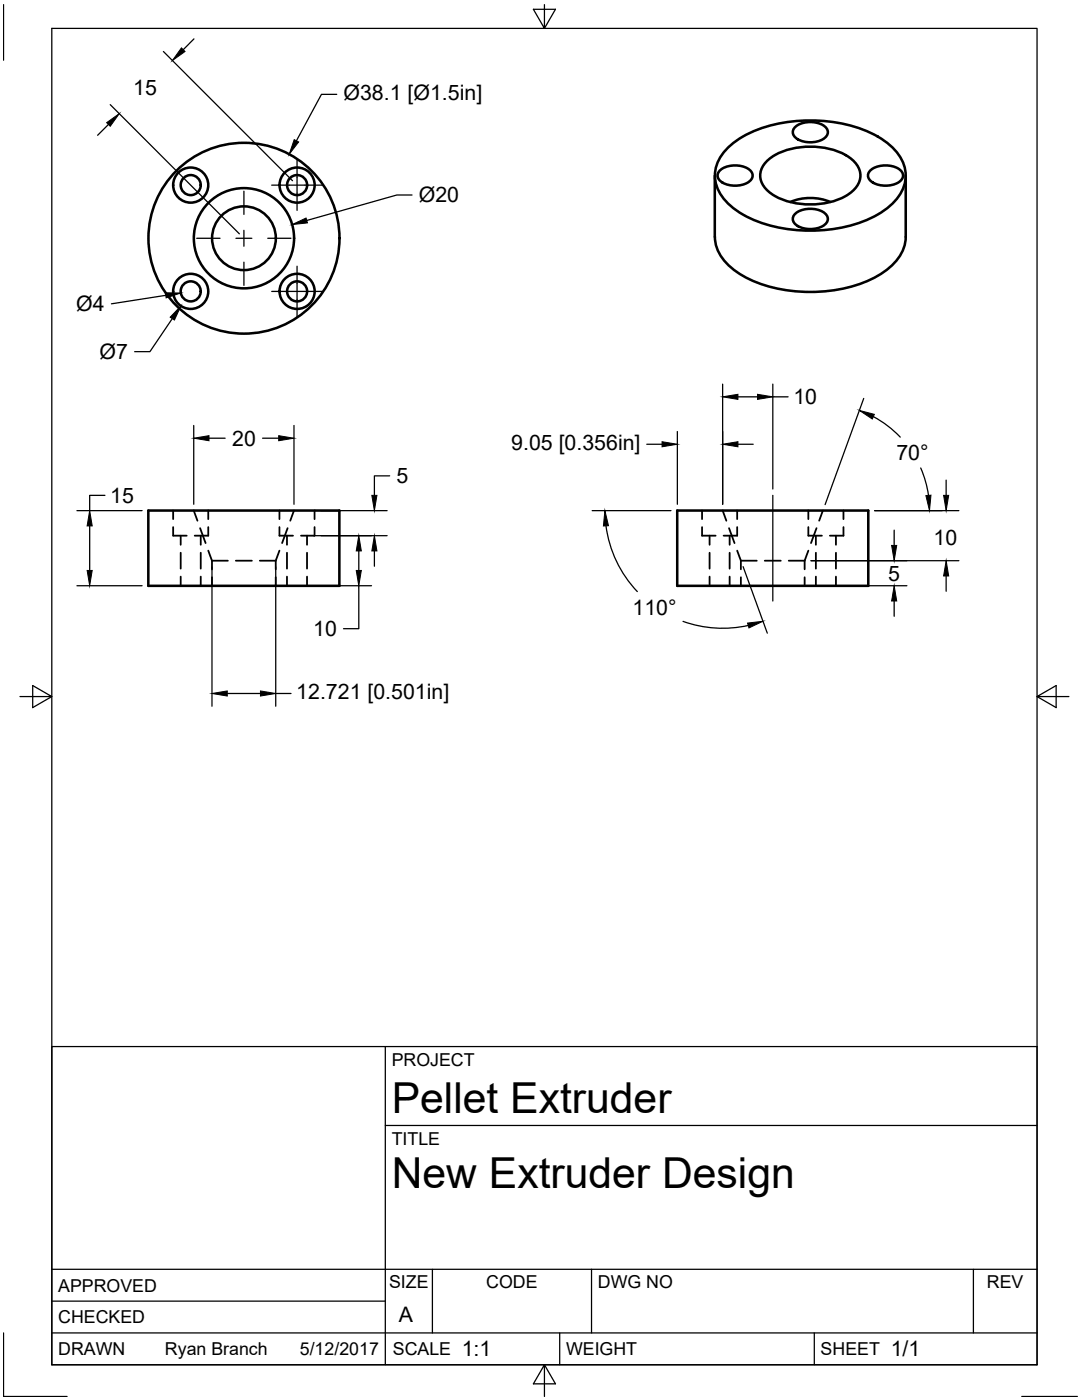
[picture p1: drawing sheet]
<svg xmlns="http://www.w3.org/2000/svg" width="216mm" height="279mm" viewBox="0 0 216 279" stroke-linecap="round" stroke-linejoin="round" font-family="sans-serif">
<!-- layer: Hidden -->
<g fill="none" stroke="#000" stroke-width=".36">
<path d="M34.6 105.2v1.7h2.7M34.6 101.9v1.7M36.1 106.9v1.8M36.1 110.3v3.2M36.1 115.1v1.8M38.7 101.9l.7 2M39.9 105.4l1.1 3M40.1 106.9v1.8M40.1 110.3v3.2M40.1 115.1v1.8M41.6 105.2v1.7h-2.8M41.6 101.9v1.7"/>
<path d="M41.6 109.9l.7 2M42.3 111.9h3.2M42.3 111.9v1.7M42.3 115.2v1.7M47.1 111.9h3.2M51.8 111.9h3.2M55 111.9v1.7M55 115.2v1.7M55.8 105.2v1.7h2.7M55.8 101.9v1.7M55.8 109.9l-.8 2M57.3 106.9v1.8"/>
<path d="M57.3 110.3v3.2M57.3 115.1v1.8M57.4 105.4l-1.1 3M58.7 101.9l-.8 2M61.3 106.9v1.8M61.3 110.3v3.2M61.3 115.1v1.8M62.8 105.2v1.7h-2.7M62.8 101.9v1.7M140.1 105.2v1.7h2.7M140.1 101.9v1.7M141.6 106.9v1.8"/>
<path d="M141.6 110.3v3.2M141.6 115.1v1.8M144.2 101.9l.7 2M145.5 105.4l1.1 3M145.6 106.9v1.8M145.6 110.3v3.2M145.6 115.1v1.8M147.1 105.2v1.7h-2.7M147.1 101.9v1.7M147.1 109.9l.7 2M147.8 111.9h3.2M147.8 111.9v1.7"/>
<path d="M147.8 115.2v1.7M152.6 111.9h3.2M157.4 111.9h3.2M160.6 111.9v1.7M160.6 115.2v1.7M161.3 105.2v1.7h2.7M161.3 101.9v1.7M161.3 109.9l-.7 2M162.8 106.9v1.8M162.8 110.3v3.2M162.8 115.1v1.8M162.9 105.4l-1.1 3"/>
<path d="M164.2 101.9l-.7 2M166.8 106.9v1.8M166.8 110.3v3.2M166.8 115.1v1.8M168.3 105.2v1.7h-2.7M168.3 101.9v1.7"/>
</g>
<!-- layer: Visible -->
<g fill="none" stroke="#000" stroke-width=".51">
<path d="M142.6 35v12.3M143.7 34a5.1 5.1 0 0 1 6 0 1.45 1.45 0 0 1-.5 2.5 5.2 5.2 0 0 1-5.5-.4 1.35 1.35 0 0 1 0-2.1zM145.6 29.1a24.4 24.4 0 0 1 15.2-5.1 26.6 26.6 0 0 1 15.7 4.2 8.6 8.6 0 0 1 4.2 7.4 9 9 0 0 1-4.2 6.3 27.1 27.1 0 0 1-17.4 4 23.7 23.7 0 0 1-13.5-4.9 7.3 7.3 0 0 1-1.7-9.8zM152.9 32.3a12.9 12.9 0 0 1 10.1-3 10.7 10.7 0 0 1 8.1 3.8 3.9 3.9 0 0 1-1.4 5.4 15 15 0 0 1-16.1 0 3.9 3.9 0 0 1-.7-6.2zM158.7 25.3a5.1 5.1 0 0 1 6 0 1.45 1.45 0 0 1-.5 2.5 5.2 5.2 0 0 1-5.5-.4 1.35 1.35 0 0 1 0-2.1zM173.7 34a5.1 5.1 0 0 1 6 0 1.45 1.45 0 0 1-.5 2.5 5.2 5.2 0 0 1-5.5-.4 1.35 1.35 0 0 1 0-2.1zM180.7 35v12.3a8.6 8.6 0 0 1-4.3 7 27.6 27.6 0 0 1-18.5 3.7 21.8 21.8 0 0 1-13-5.5 7.8 7.8 0 0 1-2.3-5.2M157.7 40.3a10.2 10.2 0 0 1 8 0M158.7 42.6a5.1 5.1 0 0 1 6 0 1.45 1.45 0 0 1-.5 2.5 5.2 5.2 0 0 1-5.5-.3 1.35 1.35 0 0 1 0-2.2zM29.6 101.9h38.1v15h-38.1zM135.1 101.9h38.2v15h-38.2z"/>
<circle cx="38.1" cy="36.9" r="2"/>
<circle cx="38.1" cy="36.9" r="3.5"/>
<circle cx="59.3" cy="36.9" r="2"/>
<circle cx="59.3" cy="36.9" r="3.5"/>
<circle cx="38.1" cy="58.1" r="2"/>
<circle cx="38.1" cy="58.1" r="3.5"/>
<circle cx="48.7" cy="47.5" r="10"/>
<circle cx="48.7" cy="47.5" r="6.4"/>
<circle cx="48.7" cy="47.5" r="19.1"/>
<circle cx="59.3" cy="58.1" r="2"/>
<circle cx="59.3" cy="58.1" r="3.5"/>
</g>
<!-- layer: Border -->
<path d="M.7 .9v11.1M10.3 5.7h196.6v266.7h-196.6zM108.6 .9v4.8l-2.2-3.8h4.4l-2.2 3.8M4 139h6.3l-3.8-2.2v4.4l3.8-2.2M206.9 139l3.8 2.2v-4.4l-3.8 2.2h6.4M.7 266v12.7h12.7M108.6 272.4l2.2 3.8h-4.4l2.2-3.8v6.3M203.9 278.7h11.1" fill="none" stroke="#000" stroke-width=".25"/>
<!-- layer: Titleblock -->
<path d="M10.3 208.9h196.6v63.5h-196.6zM76.9 208.9v63.5M76.9 224.6h130M10.3 259.7h66.6M10.3 253.3h196.6M86.3 253.3v12.7M118 253.3v12.7M194.2 253.3v12.7M10.3 266h196.6M111.7 266v6.4M162.5 266v6.4" fill="none" stroke="#000" stroke-width=".25"/>
<!-- layer: Dimensions -->
<g fill="none" stroke="#000" stroke-width=".25">
<path d="M32.6 10.3l25.8 25.8M38.7 7.8l-2.1 2.1M67.2 18.8h-3.1l-5 9.3M21.6 24.8l-2.1 2.2M22 20.9l25.8 25.8M82.2 38.9h-3l-18 5.1M33.1 58.9l-10.9 1.7M34.4 63.6l-4.5 6.6h-3M144.2 76.7v23.9M147.2 79.2h4M154.2 76.7v20.9M154.2 79.2h3.1"/>
<path d="M172.3 79.5l-7.7 21.2M20.9 98.9h-3v3M38.7 84.9v15.7M41.7 87.5h3.2M52.4 87.5h3.2M58.7 84.9v15.7M77.8 95h-3.1v3.9M129.1 88.7h3M135.2 86.1v14.5M147.2 88.7h3.1M174.3 83.1a21.3 21.3 0 0 1 5.3 4.1M183.7 93.4a21.3 21.3 0 0 1 1.6 5.5"/>
<path d="M188.8 95.8v3.1M15.4 116.9h12.9M15.4 101.9h12.9M17.9 105v8.8M42.3 113.2v27.7M55 113.2v27.7M62.5 106.9h14.7M62.5 116.9h11.6M64 101.9h13.2M71.6 116.9v8.6h-3.1M71.6 110v3.8M74.7 110v3"/>
<path d="M118.2 101.9h15.7M120.9 104.9a23.5 23.5 0 0 0 6.3 13.2M148.3 113.1l4.8 13.3M161.8 116.9h19.2M161.8 111.9h29.5M174.5 101.9h16.8M178.4 105.8v3.1M178.4 119.9v3.1M188.8 114.9v3.1M45.3 138.4h6.7M55 138.4h3.1M136.3 124a23.5 23.5 0 0 0 13 .8"/>
</g>
<g fill="#000" stroke="#000" stroke-width=".2">
<path d="M36.2 9.6l.7 .7-2.5 1.8zM21.3 24.5l2.5-1.8-1.8 2.5zM58.7 27.9l.9 .4-1.9 2.5zM33 58.4l3.1 .1-2.9 1zM58.3 44.8l2.8-1.3 .2 1zM36.1 61.1l-1.3 2.8-.8-.6zM144.2 79.2l3-.5v1zM151.2 78.7l3 .5-3 .5zM38.7 87.5l3-.6v1.1zM55.6 86.9l3.1 .6-3.1 .5zM74.2 98.9h1l-.5 3zM132.1 88.2l3.1 .5-3.1 .5z"/>
<path d="M144.2 88.7l3-.5v1zM171.5 81.9l3 .8-.4 .9zM184.7 98.9l1.1-.1-.3 3.1zM188.3 98.9h1l-.5 3zM17.4 113.8h1l-.5 3.1zM17.9 101.9l.5 3.1h-1zM71.6 106.9l.5 3.1h-1zM71.1 113.8h1l-.5 3.1zM74.7 106.9l.5 3.1h-1zM120.7 101.9l.7 3-1 .1zM177.9 108.9h1l-.5 3zM178.4 116.9l.5 3h-1z"/>
<path d="M188.8 111.9l.5 3h-1zM42.3 138.4l3-.5v1zM52 137.9l3 .5-3 .5zM149.2 124.3l3-.3-2.8 1.3z"/>
</g>
<!-- layer: Center Lines -->
<path d="M48.7 38.2v4.6M54.2 36.9h10.1M59.3 31.9v10.1M39.3 47.6h4.6M47.1 47.6h3.2M48.7 46v3.1M48.7 52.3v4.7M53.4 47.6h4.7M54.2 58.2h10.1M59.3 53.1v10.1M154.2 98.9v21" fill="none" stroke="#000" stroke-width=".25"/>
<g font-size="8.5">
<text x="78.2" y="222.1">Pellet Extruder</text>
<text x="78.2" y="237.1">New Extruder Design</text>
</g>
<g font-size="4.3">
<text x="26.6" y="18.9">15</text>
<text x="68.5" y="19.9">Ø38.1 [Ø1.5in]</text>
<text x="83.6" y="40.4">Ø20</text>
<text x="15.2" y="62.1">Ø4</text>
<text x="19.9" y="71.7">Ø7</text>
<text x="158.3" y="80.7">10</text>
<text x="46.3" y="89">20</text>
<text x="102" y="89.8">9.05 [0.356in]</text>
<text x="178.9" y="91.8">70°</text>
<text x="22" y="100.3">15</text>
<text x="79.1" y="96.4">5</text>
<text x="186.3" y="108.8">10</text>
<text x="177.2" y="115.9">5</text>
<text x="126.2" y="122.7">110°</text>
<text x="62.5" y="127">10</text>
<text x="59.1" y="139.5">12.721 [0.501in]</text>
<text x="79.6" y="263.8">A</text>
<text x="92.1" y="270.7">1:1</text>
<text x="177.7" y="270.7">1/1</text>
</g>
<g font-size="3.5">
<text x="78.2" y="212.7">PROJECT</text>
<text x="78.2" y="228.4">TITLE</text>
<text x="11.6" y="257.8">APPROVED</text>
<text x="77.6" y="257.1">SIZE</text>
<text x="97" y="257.1">CODE</text>
<text x="119.3" y="257.1">DWG NO</text>
<text x="196.9" y="257.1">REV</text>
<text x="11.6" y="264.1">CHECKED</text>
<text x="11.6" y="270.5">DRAWN</text>
<text x="32.9" y="270.5">Ryan Branch</text>
<text x="59.8" y="270.5">5/12/2017</text>
<text x="78.4" y="270.5">SCALE</text>
<text x="113" y="270.5">WEIGHT</text>
<text x="163.8" y="270.5">SHEET</text>
</g>
</svg>
